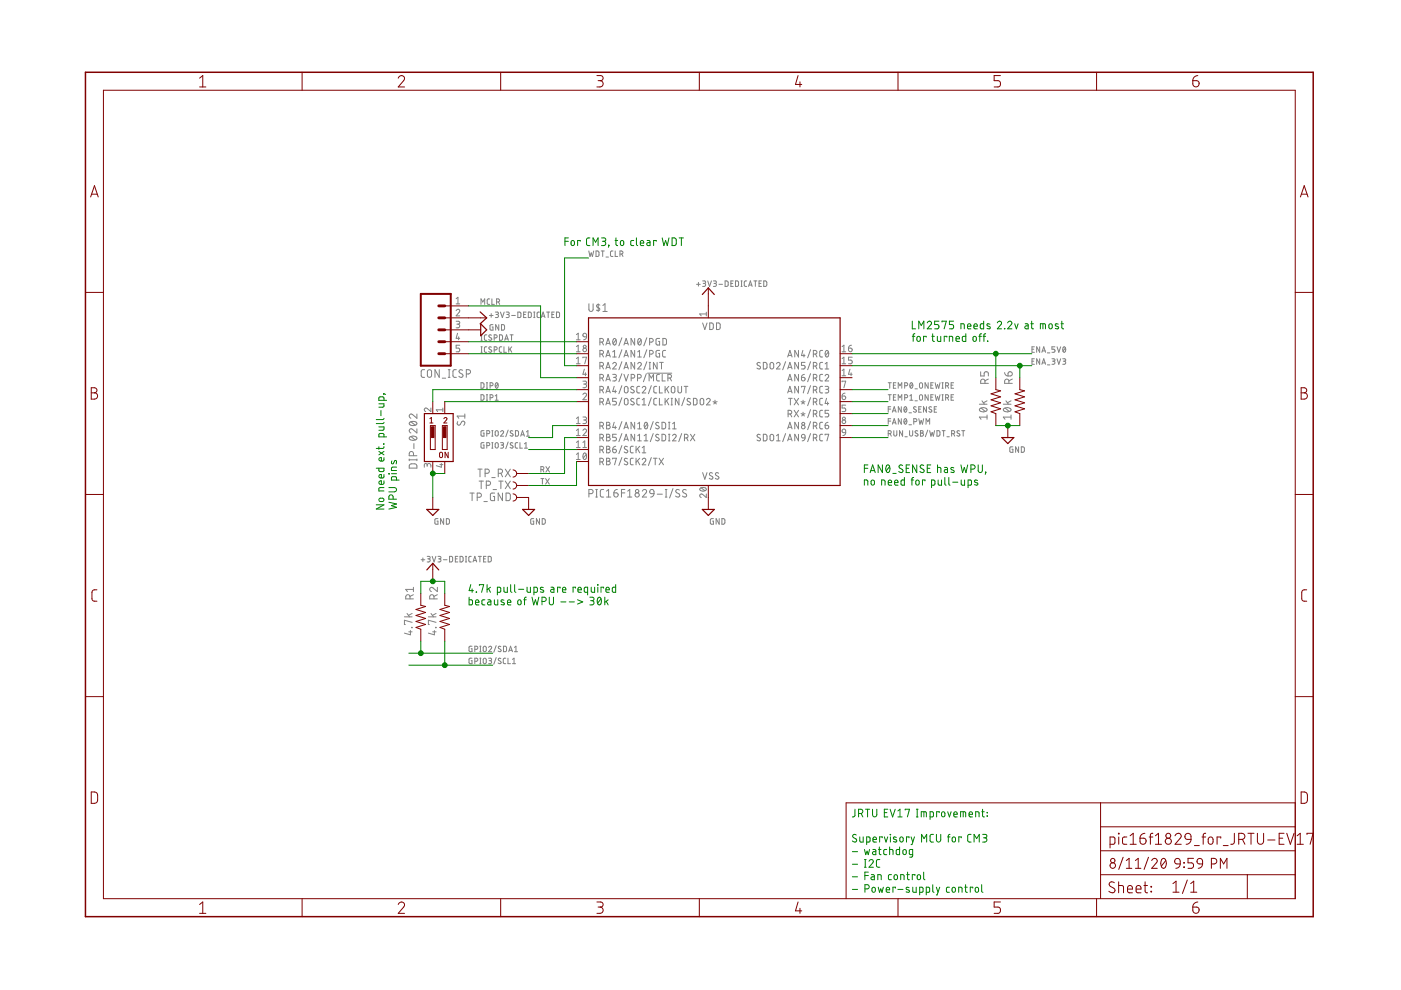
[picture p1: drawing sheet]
<?xml version="1.0" encoding="utf-8"?>
<!DOCTYPE eagle SYSTEM "eagle.dtd">
<!--
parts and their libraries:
SparkFun-IC-Microcontroller: Licensing: Creative Commons ShareAlike 4.0 International - https://creativecommons.org/licenses/by-sa/4.0
-->
<eagle version="9.6.2">
<drawing>
<settings>
<setting alwaysvectorfont="yes"/>
<setting verticaltext="up"/>
</settings>
<grid distance="0.1" unitdist="inch" unit="inch" style="lines" multiple="1" display="no" altdistance="0.01" altunitdist="inch" altunit="inch"/>
<schematic xreflabel="%F%N/%S.%C%R" xrefpart="/%S.%C%R">
<libraries>
<library name="frames">
<symbols>
<symbol name="A4L-LOC">
<wire x1="256.54" y1="3.81" x2="256.54" y2="8.89" width="0.1016" layer="94"/>
<wire x1="256.54" y1="8.89" x2="256.54" y2="13.97" width="0.1016" layer="94"/>
<wire x1="256.54" y1="13.97" x2="256.54" y2="19.05" width="0.1016" layer="94"/>
<wire x1="256.54" y1="19.05" x2="256.54" y2="24.13" width="0.1016" layer="94"/>
<wire x1="161.29" y1="3.81" x2="161.29" y2="24.13" width="0.1016" layer="94"/>
<wire x1="161.29" y1="24.13" x2="215.265" y2="24.13" width="0.1016" layer="94"/>
<wire x1="215.265" y1="24.13" x2="256.54" y2="24.13" width="0.1016" layer="94"/>
<wire x1="246.38" y1="3.81" x2="246.38" y2="8.89" width="0.1016" layer="94"/>
<wire x1="246.38" y1="8.89" x2="256.54" y2="8.89" width="0.1016" layer="94"/>
<wire x1="246.38" y1="8.89" x2="215.265" y2="8.89" width="0.1016" layer="94"/>
<wire x1="215.265" y1="8.89" x2="215.265" y2="3.81" width="0.1016" layer="94"/>
<wire x1="215.265" y1="8.89" x2="215.265" y2="13.97" width="0.1016" layer="94"/>
<wire x1="215.265" y1="13.97" x2="256.54" y2="13.97" width="0.1016" layer="94"/>
<wire x1="215.265" y1="13.97" x2="215.265" y2="19.05" width="0.1016" layer="94"/>
<wire x1="215.265" y1="19.05" x2="256.54" y2="19.05" width="0.1016" layer="94"/>
<wire x1="215.265" y1="19.05" x2="215.265" y2="24.13" width="0.1016" layer="94"/>
<text x="217.17" y="15.24" size="2.54" layer="94">&gt;DRAWING_NAME</text>
<text x="217.17" y="10.16" size="2.286" layer="94">&gt;LAST_DATE_TIME</text>
<text x="230.505" y="5.08" size="2.54" layer="94">&gt;SHEET</text>
<text x="216.916" y="4.953" size="2.54" layer="94">Sheet:</text>
<frame x1="0" y1="0" x2="260.35" y2="179.07" columns="6" rows="4" layer="94"/>
</symbol>
</symbols>
<devicesets>
<deviceset name="A4L-LOC" prefix="FRAME" uservalue="yes">
<gates>
<gate name="G$1" symbol="A4L-LOC" x="0" y="0"/>
</gates>
<devices>
<device name="">
<technologies>
<technology name=""/>
</technologies>
</device>
</devices>
</deviceset>
</devicesets>
</library>
<library name="SparkFun-IC-Microcontroller">
<symbols>
<symbol name="PIC16F1829">
<wire x1="-25.4" y1="20.32" x2="27.94" y2="20.32" width="0.254" layer="94"/>
<wire x1="27.94" y1="20.32" x2="27.94" y2="-15.24" width="0.254" layer="94"/>
<wire x1="27.94" y1="-15.24" x2="-25.4" y2="-15.24" width="0.254" layer="94"/>
<wire x1="-25.4" y1="-15.24" x2="-25.4" y2="20.32" width="0.254" layer="94"/>
<pin name="AN4/RC0" x="30.48" y="12.7" length="short" rot="R180"/>
<pin name="AN6/RC2" x="30.48" y="7.62" length="short" rot="R180"/>
<pin name="AN7/RC3" x="30.48" y="5.08" length="short" rot="R180"/>
<pin name="AN8/RC6" x="30.48" y="-2.54" length="short" rot="R180"/>
<pin name="RA0/AN0/PGD" x="-27.94" y="15.24" length="short"/>
<pin name="RA1/AN1/PGC" x="-27.94" y="12.7" length="short"/>
<pin name="RA2/AN2/INT" x="-27.94" y="10.16" length="short"/>
<pin name="RA3/VPP/!MCLR" x="-27.94" y="7.62" length="short" direction="in"/>
<pin name="RA4/OSC2/CLKOUT" x="-27.94" y="5.08" length="short"/>
<pin name="RA5/OSC1/CLKIN/SDO2*" x="-27.94" y="2.54" length="short"/>
<pin name="RB4/AN10/SDI1" x="-27.94" y="-2.54" length="short"/>
<pin name="RB5/AN11/SDI2/RX" x="-27.94" y="-5.08" length="short"/>
<pin name="RB6/SCK1" x="-27.94" y="-7.62" length="short"/>
<pin name="RB7/SCK2/TX" x="-27.94" y="-10.16" length="short"/>
<pin name="RX*/RC5" x="30.48" y="0" length="short" rot="R180"/>
<pin name="SDO1/AN9/RC7" x="30.48" y="-5.08" length="short" rot="R180"/>
<pin name="SDO2/AN5/RC1" x="30.48" y="10.16" length="short" rot="R180"/>
<pin name="TX*/RC4" x="30.48" y="2.54" length="short" rot="R180"/>
<pin name="VDD" x="0" y="22.86" visible="pad" length="short" direction="pwr" rot="R270"/>
<pin name="VSS" x="0" y="-17.78" visible="pad" length="short" direction="pwr" rot="R90"/>
<text x="-22.86" y="21.59" size="1.778" layer="95">&gt;NAME</text>
<text x="-22.86" y="-17.78" size="1.778" layer="96">&gt;VALUE</text>
<text x="-1.27" y="17.78" size="1.524" layer="95">VDD</text>
<text x="-1.27" y="-13.97" size="1.524" layer="95">VSS</text>
</symbol>
</symbols>
<devicesets>
<deviceset name="PIC16F1829">
<gates>
<gate name="1" symbol="PIC16F1829" x="0" y="0"/>
</gates>
<devices>
<device name="" package="SSOP20">
<connects>
<connect gate="1" pin="AN4/RC0" pad="16"/>
<connect gate="1" pin="AN6/RC2" pad="14"/>
<connect gate="1" pin="AN7/RC3" pad="7"/>
<connect gate="1" pin="AN8/RC6" pad="8"/>
<connect gate="1" pin="RA0/AN0/PGD" pad="19"/>
<connect gate="1" pin="RA1/AN1/PGC" pad="18"/>
<connect gate="1" pin="RA2/AN2/INT" pad="17"/>
<connect gate="1" pin="RA3/VPP/!MCLR" pad="4"/>
<connect gate="1" pin="RA4/OSC2/CLKOUT" pad="3"/>
<connect gate="1" pin="RA5/OSC1/CLKIN/SDO2*" pad="2"/>
<connect gate="1" pin="RB4/AN10/SDI1" pad="13"/>
<connect gate="1" pin="RB5/AN11/SDI2/RX" pad="12"/>
<connect gate="1" pin="RB6/SCK1" pad="11"/>
<connect gate="1" pin="RB7/SCK2/TX" pad="10"/>
<connect gate="1" pin="RX*/RC5" pad="5"/>
<connect gate="1" pin="SDO1/AN9/RC7" pad="9"/>
<connect gate="1" pin="SDO2/AN5/RC1" pad="15"/>
<connect gate="1" pin="TX*/RC4" pad="6"/>
<connect gate="1" pin="VDD" pad="1"/>
<connect gate="1" pin="VSS" pad="20"/>
</connects>
<technologies>
<technology name="">
<attribute name="PROD_ID" value="IC-12357" constant="no"/>
<attribute name="VALUE" value="PIC16F1829-I/SS" constant="no"/>
</technology>
</technologies>
</device>
</devices>
</deviceset>
</devicesets>
</library>
<library name="ipas">
<symbols>
<symbol name="GND">
<wire x1="-1.27" y1="0" x2="1.27" y2="0" width="0.254" layer="94"/>
<wire x1="1.27" y1="0" x2="0" y2="-1.27" width="0.254" layer="94"/>
<wire x1="0" y1="-1.27" x2="-1.27" y2="0" width="0.254" layer="94"/>
<text x="-1.905" y="-3.175" size="1.778" layer="96">&gt;VALUE</text>
<pin name="GND" x="0" y="2.54" visible="off" length="short" direction="sup" rot="R270"/>
</symbol>
<symbol name="M05">
<wire x1="1.27" y1="-7.62" x2="-5.08" y2="-7.62" width="0.4064" layer="94"/>
<wire x1="-1.27" y1="0" x2="0" y2="0" width="0.6096" layer="94"/>
<wire x1="-1.27" y1="-2.54" x2="0" y2="-2.54" width="0.6096" layer="94"/>
<wire x1="-1.27" y1="-5.08" x2="0" y2="-5.08" width="0.6096" layer="94"/>
<wire x1="-5.08" y1="7.62" x2="-5.08" y2="-7.62" width="0.4064" layer="94"/>
<wire x1="1.27" y1="-7.62" x2="1.27" y2="7.62" width="0.4064" layer="94"/>
<wire x1="-5.08" y1="7.62" x2="1.27" y2="7.62" width="0.4064" layer="94"/>
<wire x1="-1.27" y1="5.08" x2="0" y2="5.08" width="0.6096" layer="94"/>
<wire x1="-1.27" y1="2.54" x2="0" y2="2.54" width="0.6096" layer="94"/>
<text x="-5.08" y="-10.16" size="1.778" layer="96">&gt;VALUE</text>
<text x="-5.08" y="8.382" size="1.778" layer="95">&gt;NAME</text>
<pin name="1" x="5.08" y="-5.08" visible="pad" length="middle" direction="pas" swaplevel="1" rot="R180"/>
<pin name="2" x="5.08" y="-2.54" visible="pad" length="middle" direction="pas" swaplevel="1" rot="R180"/>
<pin name="3" x="5.08" y="0" visible="pad" length="middle" direction="pas" swaplevel="1" rot="R180"/>
<pin name="4" x="5.08" y="2.54" visible="pad" length="middle" direction="pas" swaplevel="1" rot="R180"/>
<pin name="5" x="5.08" y="5.08" visible="pad" length="middle" direction="pas" swaplevel="1" rot="R180"/>
</symbol>
<symbol name="RCL_R-US">
<wire x1="-2.54" y1="0" x2="-2.159" y2="1.016" width="0.2032" layer="94"/>
<wire x1="-2.159" y1="1.016" x2="-1.524" y2="-1.016" width="0.2032" layer="94"/>
<wire x1="-1.524" y1="-1.016" x2="-0.889" y2="1.016" width="0.2032" layer="94"/>
<wire x1="-0.889" y1="1.016" x2="-0.254" y2="-1.016" width="0.2032" layer="94"/>
<wire x1="-0.254" y1="-1.016" x2="0.381" y2="1.016" width="0.2032" layer="94"/>
<wire x1="0.381" y1="1.016" x2="1.016" y2="-1.016" width="0.2032" layer="94"/>
<wire x1="1.016" y1="-1.016" x2="1.651" y2="1.016" width="0.2032" layer="94"/>
<wire x1="1.651" y1="1.016" x2="2.286" y2="-1.016" width="0.2032" layer="94"/>
<wire x1="2.286" y1="-1.016" x2="2.54" y2="0" width="0.2032" layer="94"/>
<pin name="1" x="-5.08" y="0" visible="off" length="short" direction="pas" swaplevel="1"/>
<pin name="2" x="5.08" y="0" visible="off" length="short" direction="pas" swaplevel="1" rot="R180"/>
<text x="-3.81" y="1.4986" size="1.778" layer="95">&gt;NAME</text>
<text x="-3.81" y="-3.302" size="1.778" layer="96">&gt;VALUE</text>
</symbol>
<symbol name="+3V3-DEDICATED">
<wire x1="1.27" y1="2.413" x2="0" y2="3.81" width="0.254" layer="94"/>
<wire x1="0" y1="3.81" x2="-1.27" y2="2.413" width="0.254" layer="94"/>
<pin name="+3V3" x="0" y="0" visible="off" length="short" direction="sup" rot="R90"/>
<text x="-2.54" y="4.064" size="1.778" layer="96">&gt;VALUE</text>
<wire x1="0" y1="2.54" x2="0" y2="3.81" width="0.1524" layer="94"/>
</symbol>
</symbols>
<devicesets>
<deviceset name="GND" prefix="SUPPLY">
<gates>
<gate name="GND" symbol="GND" x="0" y="0"/>
</gates>
<devices>
<device name="">
<technologies>
<technology name=""/>
</technologies>
</device>
</devices>
</deviceset>
<deviceset name="M05" prefix="JP" uservalue="yes">
<gates>
<gate name="G$1" symbol="M05" x="0" y="0"/>
</gates>
<devices>
<device name="" package="1X05">
<connects>
<connect gate="G$1" pin="1" pad="1"/>
<connect gate="G$1" pin="2" pad="2"/>
<connect gate="G$1" pin="3" pad="3"/>
<connect gate="G$1" pin="4" pad="4"/>
<connect gate="G$1" pin="5" pad="5"/>
</connects>
<technologies>
<technology name=""/>
</technologies>
</device>
<device name="1X05/90" package="1X05/90">
<connects>
<connect gate="G$1" pin="1" pad="1"/>
<connect gate="G$1" pin="2" pad="2"/>
<connect gate="G$1" pin="3" pad="3"/>
<connect gate="G$1" pin="4" pad="4"/>
<connect gate="G$1" pin="5" pad="5"/>
</connects>
<technologies>
<technology name=""/>
</technologies>
</device>
</devices>
</deviceset>
<deviceset name="RCL_R-US" prefix="R" uservalue="yes">
<gates>
<gate name="G$1" symbol="RCL_R-US" x="0" y="0"/>
</gates>
<devices>
<device name="0204/2V" package="RCL_0204V">
<connects>
<connect gate="G$1" pin="1" pad="1"/>
<connect gate="G$1" pin="2" pad="2"/>
</connects>
<technologies>
<technology name=""/>
</technologies>
</device>
<device name="0204/5" package="RCL_0204/5">
<connects>
<connect gate="G$1" pin="1" pad="1"/>
<connect gate="G$1" pin="2" pad="2"/>
</connects>
<technologies>
<technology name=""/>
</technologies>
</device>
<device name="0204/7" package="RCL_0204/7">
<connects>
<connect gate="G$1" pin="1" pad="1"/>
<connect gate="G$1" pin="2" pad="2"/>
</connects>
<technologies>
<technology name=""/>
</technologies>
</device>
<device name="0207/2V" package="RCL_0207/2V">
<connects>
<connect gate="G$1" pin="1" pad="1"/>
<connect gate="G$1" pin="2" pad="2"/>
</connects>
<technologies>
<technology name=""/>
</technologies>
</device>
<device name="0207/5V" package="RCL_0207/5V">
<connects>
<connect gate="G$1" pin="1" pad="1"/>
<connect gate="G$1" pin="2" pad="2"/>
</connects>
<technologies>
<technology name=""/>
</technologies>
</device>
<device name="0207/7" package="RCL_0207/7">
<connects>
<connect gate="G$1" pin="1" pad="1"/>
<connect gate="G$1" pin="2" pad="2"/>
</connects>
<technologies>
<technology name=""/>
</technologies>
</device>
<device name="0207/10" package="RCL_0207/10">
<connects>
<connect gate="G$1" pin="1" pad="1"/>
<connect gate="G$1" pin="2" pad="2"/>
</connects>
<technologies>
<technology name=""/>
</technologies>
</device>
<device name="0207/12" package="RCL_0207/12">
<connects>
<connect gate="G$1" pin="1" pad="1"/>
<connect gate="G$1" pin="2" pad="2"/>
</connects>
<technologies>
<technology name=""/>
</technologies>
</device>
<device name="0207/15" package="RCL_0207/15">
<connects>
<connect gate="G$1" pin="1" pad="1"/>
<connect gate="G$1" pin="2" pad="2"/>
</connects>
<technologies>
<technology name=""/>
</technologies>
</device>
<device name="0309/10" package="RCL_0309/10">
<connects>
<connect gate="G$1" pin="1" pad="1"/>
<connect gate="G$1" pin="2" pad="2"/>
</connects>
<technologies>
<technology name=""/>
</technologies>
</device>
<device name="0309/12" package="RCL_0309/12">
<connects>
<connect gate="G$1" pin="1" pad="1"/>
<connect gate="G$1" pin="2" pad="2"/>
</connects>
<technologies>
<technology name=""/>
</technologies>
</device>
<device name="0309/V" package="RCL_0309V">
<connects>
<connect gate="G$1" pin="1" pad="1"/>
<connect gate="G$1" pin="2" pad="2"/>
</connects>
<technologies>
<technology name=""/>
</technologies>
</device>
<device name="0411/3V" package="RCL_0411V">
<connects>
<connect gate="G$1" pin="1" pad="1"/>
<connect gate="G$1" pin="2" pad="2"/>
</connects>
<technologies>
<technology name=""/>
</technologies>
</device>
<device name="0411/12" package="RCL_0411/12">
<connects>
<connect gate="G$1" pin="1" pad="1"/>
<connect gate="G$1" pin="2" pad="2"/>
</connects>
<technologies>
<technology name=""/>
</technologies>
</device>
<device name="0411/15" package="RCL_0411/15">
<connects>
<connect gate="G$1" pin="1" pad="1"/>
<connect gate="G$1" pin="2" pad="2"/>
</connects>
<technologies>
<technology name=""/>
</technologies>
</device>
<device name="0414/5V" package="RCL_0414V">
<connects>
<connect gate="G$1" pin="1" pad="1"/>
<connect gate="G$1" pin="2" pad="2"/>
</connects>
<technologies>
<technology name=""/>
</technologies>
</device>
<device name="0414/15" package="RCL_0414/15">
<connects>
<connect gate="G$1" pin="1" pad="1"/>
<connect gate="G$1" pin="2" pad="2"/>
</connects>
<technologies>
<technology name=""/>
</technologies>
</device>
<device name="0613/5V" package="RCL_P0613V">
<connects>
<connect gate="G$1" pin="1" pad="1"/>
<connect gate="G$1" pin="2" pad="2"/>
</connects>
<technologies>
<technology name=""/>
</technologies>
</device>
<device name="0613/15" package="RCL_P0613/15">
<connects>
<connect gate="G$1" pin="1" pad="1"/>
<connect gate="G$1" pin="2" pad="2"/>
</connects>
<technologies>
<technology name=""/>
</technologies>
</device>
<device name="0617/5V" package="RCL_0617V">
<connects>
<connect gate="G$1" pin="1" pad="1"/>
<connect gate="G$1" pin="2" pad="2"/>
</connects>
<technologies>
<technology name=""/>
</technologies>
</device>
<device name="0617/17" package="RCL_0617/17">
<connects>
<connect gate="G$1" pin="1" pad="1"/>
<connect gate="G$1" pin="2" pad="2"/>
</connects>
<technologies>
<technology name=""/>
</technologies>
</device>
<device name="0617/22" package="RCL_0617/22">
<connects>
<connect gate="G$1" pin="1" pad="1"/>
<connect gate="G$1" pin="2" pad="2"/>
</connects>
<technologies>
<technology name=""/>
</technologies>
</device>
<device name="0817/7V" package="RCL_P0817V">
<connects>
<connect gate="G$1" pin="1" pad="1"/>
<connect gate="G$1" pin="2" pad="2"/>
</connects>
<technologies>
<technology name=""/>
</technologies>
</device>
<device name="0817/22" package="RCL_P0817/22">
<connects>
<connect gate="G$1" pin="1" pad="1"/>
<connect gate="G$1" pin="2" pad="2"/>
</connects>
<technologies>
<technology name=""/>
</technologies>
</device>
<device name="0922/22" package="RCL_0922/22">
<connects>
<connect gate="G$1" pin="1" pad="1"/>
<connect gate="G$1" pin="2" pad="2"/>
</connects>
<technologies>
<technology name=""/>
</technologies>
</device>
<device name="0922V" package="RCL_0922V">
<connects>
<connect gate="G$1" pin="1" pad="1"/>
<connect gate="G$1" pin="2" pad="2"/>
</connects>
<technologies>
<technology name=""/>
</technologies>
</device>
<device name="1812X7R" package="RCL_1812X7R">
<connects>
<connect gate="G$1" pin="1" pad="1"/>
<connect gate="G$1" pin="2" pad="2"/>
</connects>
<technologies>
<technology name=""/>
</technologies>
</device>
<device name="M0805" package="RCL_M0805">
<connects>
<connect gate="G$1" pin="1" pad="1"/>
<connect gate="G$1" pin="2" pad="2"/>
</connects>
<technologies>
<technology name=""/>
</technologies>
</device>
<device name="M1206" package="RCL_M1206">
<connects>
<connect gate="G$1" pin="1" pad="1"/>
<connect gate="G$1" pin="2" pad="2"/>
</connects>
<technologies>
<technology name=""/>
</technologies>
</device>
<device name="M1406" package="RCL_M1406">
<connects>
<connect gate="G$1" pin="1" pad="1"/>
<connect gate="G$1" pin="2" pad="2"/>
</connects>
<technologies>
<technology name=""/>
</technologies>
</device>
<device name="M2012" package="RCL_M2012">
<connects>
<connect gate="G$1" pin="1" pad="1"/>
<connect gate="G$1" pin="2" pad="2"/>
</connects>
<technologies>
<technology name=""/>
</technologies>
</device>
<device name="M2309" package="RCL_M2309">
<connects>
<connect gate="G$1" pin="1" pad="1"/>
<connect gate="G$1" pin="2" pad="2"/>
</connects>
<technologies>
<technology name=""/>
</technologies>
</device>
<device name="M3216" package="RCL_M3216">
<connects>
<connect gate="G$1" pin="1" pad="1"/>
<connect gate="G$1" pin="2" pad="2"/>
</connects>
<technologies>
<technology name=""/>
</technologies>
</device>
<device name="M3516" package="RCL_M3516">
<connects>
<connect gate="G$1" pin="1" pad="1"/>
<connect gate="G$1" pin="2" pad="2"/>
</connects>
<technologies>
<technology name=""/>
</technologies>
</device>
<device name="M5923" package="RCL_M5923">
<connects>
<connect gate="G$1" pin="1" pad="1"/>
<connect gate="G$1" pin="2" pad="2"/>
</connects>
<technologies>
<technology name=""/>
</technologies>
</device>
<device name="MELF0102AX" package="RCL_MINI_MELF-0102AX">
<connects>
<connect gate="G$1" pin="1" pad="1"/>
<connect gate="G$1" pin="2" pad="2"/>
</connects>
<technologies>
<technology name=""/>
</technologies>
</device>
<device name="MELF0102R" package="RCL_MINI_MELF-0102R">
<connects>
<connect gate="G$1" pin="1" pad="1"/>
<connect gate="G$1" pin="2" pad="2"/>
</connects>
<technologies>
<technology name=""/>
</technologies>
</device>
<device name="MELF0102W" package="RCL_MINI_MELF-0102W">
<connects>
<connect gate="G$1" pin="1" pad="1"/>
<connect gate="G$1" pin="2" pad="2"/>
</connects>
<technologies>
<technology name=""/>
</technologies>
</device>
<device name="MELF0204R" package="RCL_MINI_MELF-0204R">
<connects>
<connect gate="G$1" pin="1" pad="1"/>
<connect gate="G$1" pin="2" pad="2"/>
</connects>
<technologies>
<technology name=""/>
</technologies>
</device>
<device name="MELF0204W" package="RCL_MINI_MELF-0204W">
<connects>
<connect gate="G$1" pin="1" pad="1"/>
<connect gate="G$1" pin="2" pad="2"/>
</connects>
<technologies>
<technology name=""/>
</technologies>
</device>
<device name="MELF0207R" package="RCL_MINI_MELF-0207R">
<connects>
<connect gate="G$1" pin="1" pad="1"/>
<connect gate="G$1" pin="2" pad="2"/>
</connects>
<technologies>
<technology name=""/>
</technologies>
</device>
<device name="MELF0207W" package="RCL_MINI_MELF-0207W">
<connects>
<connect gate="G$1" pin="1" pad="1"/>
<connect gate="G$1" pin="2" pad="2"/>
</connects>
<technologies>
<technology name=""/>
</technologies>
</device>
<device name="R0201" package="RCL_R0201">
<connects>
<connect gate="G$1" pin="1" pad="1"/>
<connect gate="G$1" pin="2" pad="2"/>
</connects>
<technologies>
<technology name=""/>
</technologies>
</device>
<device name="R0402" package="RCL_R0402">
<connects>
<connect gate="G$1" pin="1" pad="1"/>
<connect gate="G$1" pin="2" pad="2"/>
</connects>
<technologies>
<technology name=""/>
</technologies>
</device>
<device name="R0603" package="RCL_R0603">
<connects>
<connect gate="G$1" pin="1" pad="1"/>
<connect gate="G$1" pin="2" pad="2"/>
</connects>
<technologies>
<technology name=""/>
</technologies>
</device>
<device name="R0805" package="RCL_R0805">
<connects>
<connect gate="G$1" pin="1" pad="1"/>
<connect gate="G$1" pin="2" pad="2"/>
</connects>
<technologies>
<technology name=""/>
</technologies>
</device>
<device name="R0805W" package="RCL_R0805W">
<connects>
<connect gate="G$1" pin="1" pad="1"/>
<connect gate="G$1" pin="2" pad="2"/>
</connects>
<technologies>
<technology name=""/>
</technologies>
</device>
<device name="R1005" package="RCL_R1005">
<connects>
<connect gate="G$1" pin="1" pad="1"/>
<connect gate="G$1" pin="2" pad="2"/>
</connects>
<technologies>
<technology name=""/>
</technologies>
</device>
<device name="R1206" package="RCL_R1206">
<connects>
<connect gate="G$1" pin="1" pad="1"/>
<connect gate="G$1" pin="2" pad="2"/>
</connects>
<technologies>
<technology name=""/>
</technologies>
</device>
<device name="R1206W" package="RCL_R1206W">
<connects>
<connect gate="G$1" pin="1" pad="1"/>
<connect gate="G$1" pin="2" pad="2"/>
</connects>
<technologies>
<technology name=""/>
</technologies>
</device>
<device name="R1210" package="RCL_R1210">
<connects>
<connect gate="G$1" pin="1" pad="1"/>
<connect gate="G$1" pin="2" pad="2"/>
</connects>
<technologies>
<technology name=""/>
</technologies>
</device>
<device name="R1210W" package="RCL_R1210W">
<connects>
<connect gate="G$1" pin="1" pad="1"/>
<connect gate="G$1" pin="2" pad="2"/>
</connects>
<technologies>
<technology name=""/>
</technologies>
</device>
<device name="R1218" package="RCL_R1218">
<connects>
<connect gate="G$1" pin="1" pad="1"/>
<connect gate="G$1" pin="2" pad="2"/>
</connects>
<technologies>
<technology name=""/>
</technologies>
</device>
<device name="R2010" package="RCL_R2010">
<connects>
<connect gate="G$1" pin="1" pad="1"/>
<connect gate="G$1" pin="2" pad="2"/>
</connects>
<technologies>
<technology name=""/>
</technologies>
</device>
<device name="R2010W" package="RCL_R2010W">
<connects>
<connect gate="G$1" pin="1" pad="1"/>
<connect gate="G$1" pin="2" pad="2"/>
</connects>
<technologies>
<technology name=""/>
</technologies>
</device>
<device name="R2012" package="RCL_R2012">
<connects>
<connect gate="G$1" pin="1" pad="1"/>
<connect gate="G$1" pin="2" pad="2"/>
</connects>
<technologies>
<technology name=""/>
</technologies>
</device>
<device name="R2012W" package="RCL_R2012W">
<connects>
<connect gate="G$1" pin="1" pad="1"/>
<connect gate="G$1" pin="2" pad="2"/>
</connects>
<technologies>
<technology name=""/>
</technologies>
</device>
<device name="R2512" package="RCL_R2512">
<connects>
<connect gate="G$1" pin="1" pad="1"/>
<connect gate="G$1" pin="2" pad="2"/>
</connects>
<technologies>
<technology name=""/>
</technologies>
</device>
<device name="R2512W" package="RCL_R2512W">
<connects>
<connect gate="G$1" pin="1" pad="1"/>
<connect gate="G$1" pin="2" pad="2"/>
</connects>
<technologies>
<technology name=""/>
</technologies>
</device>
<device name="R3216" package="RCL_R3216">
<connects>
<connect gate="G$1" pin="1" pad="1"/>
<connect gate="G$1" pin="2" pad="2"/>
</connects>
<technologies>
<technology name=""/>
</technologies>
</device>
<device name="R3216W" package="RCL_R3216W">
<connects>
<connect gate="G$1" pin="1" pad="1"/>
<connect gate="G$1" pin="2" pad="2"/>
</connects>
<technologies>
<technology name=""/>
</technologies>
</device>
<device name="R3225" package="RCL_R3225">
<connects>
<connect gate="G$1" pin="1" pad="1"/>
<connect gate="G$1" pin="2" pad="2"/>
</connects>
<technologies>
<technology name=""/>
</technologies>
</device>
<device name="R3225W" package="RCL_R3225W">
<connects>
<connect gate="G$1" pin="1" pad="1"/>
<connect gate="G$1" pin="2" pad="2"/>
</connects>
<technologies>
<technology name=""/>
</technologies>
</device>
<device name="R4527" package="RCL_R4527">
<connects>
<connect gate="G$1" pin="1" pad="1"/>
<connect gate="G$1" pin="2" pad="2"/>
</connects>
<technologies>
<technology name=""/>
</technologies>
</device>
<device name="R5025" package="RCL_R5025">
<connects>
<connect gate="G$1" pin="1" pad="1"/>
<connect gate="G$1" pin="2" pad="2"/>
</connects>
<technologies>
<technology name=""/>
</technologies>
</device>
<device name="R5025W" package="RCL_R5025W">
<connects>
<connect gate="G$1" pin="1" pad="1"/>
<connect gate="G$1" pin="2" pad="2"/>
</connects>
<technologies>
<technology name=""/>
</technologies>
</device>
<device name="R6332" package="RCL_R6332">
<connects>
<connect gate="G$1" pin="1" pad="1"/>
<connect gate="G$1" pin="2" pad="2"/>
</connects>
<technologies>
<technology name=""/>
</technologies>
</device>
<device name="R6332W" package="RCL_R6332W">
<connects>
<connect gate="G$1" pin="1" pad="1"/>
<connect gate="G$1" pin="2" pad="2"/>
</connects>
<technologies>
<technology name=""/>
</technologies>
</device>
<device name="RDH/15" package="RCL_RDH/15">
<connects>
<connect gate="G$1" pin="1" pad="1"/>
<connect gate="G$1" pin="2" pad="2"/>
</connects>
<technologies>
<technology name=""/>
</technologies>
</device>
<device name="V234/12" package="RCL_V234/12">
<connects>
<connect gate="G$1" pin="1" pad="1"/>
<connect gate="G$1" pin="2" pad="2"/>
</connects>
<technologies>
<technology name=""/>
</technologies>
</device>
<device name="V235/17" package="RCL_V235/17">
<connects>
<connect gate="G$1" pin="1" pad="1"/>
<connect gate="G$1" pin="2" pad="2"/>
</connects>
<technologies>
<technology name=""/>
</technologies>
</device>
<device name="V526-0" package="RCL_V526-0">
<connects>
<connect gate="G$1" pin="1" pad="1"/>
<connect gate="G$1" pin="2" pad="2"/>
</connects>
<technologies>
<technology name=""/>
</technologies>
</device>
<device name="VMTA55" package="RCL_VMTA55">
<connects>
<connect gate="G$1" pin="1" pad="1"/>
<connect gate="G$1" pin="2" pad="2"/>
</connects>
<technologies>
<technology name=""/>
</technologies>
</device>
<device name="VMTB60" package="RCL_VMTB60">
<connects>
<connect gate="G$1" pin="1" pad="1"/>
<connect gate="G$1" pin="2" pad="2"/>
</connects>
<technologies>
<technology name=""/>
</technologies>
</device>
<device name="VTA52" package="RCL_VTA52">
<connects>
<connect gate="G$1" pin="1" pad="1"/>
<connect gate="G$1" pin="2" pad="2"/>
</connects>
<technologies>
<technology name=""/>
</technologies>
</device>
<device name="VTA53" package="RCL_VTA53">
<connects>
<connect gate="G$1" pin="1" pad="1"/>
<connect gate="G$1" pin="2" pad="2"/>
</connects>
<technologies>
<technology name=""/>
</technologies>
</device>
<device name="VTA54" package="RCL_VTA54">
<connects>
<connect gate="G$1" pin="1" pad="1"/>
<connect gate="G$1" pin="2" pad="2"/>
</connects>
<technologies>
<technology name=""/>
</technologies>
</device>
<device name="VTA55" package="RCL_VTA55">
<connects>
<connect gate="G$1" pin="1" pad="1"/>
<connect gate="G$1" pin="2" pad="2"/>
</connects>
<technologies>
<technology name=""/>
</technologies>
</device>
<device name="VTA56" package="RCL_VTA56">
<connects>
<connect gate="G$1" pin="1" pad="1"/>
<connect gate="G$1" pin="2" pad="2"/>
</connects>
<technologies>
<technology name=""/>
</technologies>
</device>
<device name="WSC0001" package="RCL_WSC0001">
<connects>
<connect gate="G$1" pin="1" pad="1"/>
<connect gate="G$1" pin="2" pad="2"/>
</connects>
<technologies>
<technology name=""/>
</technologies>
</device>
<device name="WSC01/2" package="RCL_WSC01/2">
<connects>
<connect gate="G$1" pin="1" pad="1"/>
<connect gate="G$1" pin="2" pad="2"/>
</connects>
<technologies>
<technology name=""/>
</technologies>
</device>
<device name="WSC0002" package="RCL_WSC0002">
<connects>
<connect gate="G$1" pin="1" pad="1"/>
<connect gate="G$1" pin="2" pad="2"/>
</connects>
<technologies>
<technology name=""/>
</technologies>
</device>
<device name="WSC2515" package="RCL_WSC2515">
<connects>
<connect gate="G$1" pin="1" pad="1"/>
<connect gate="G$1" pin="2" pad="2"/>
</connects>
<technologies>
<technology name=""/>
</technologies>
</device>
<device name="WSC4527" package="RCL_WSC4527">
<connects>
<connect gate="G$1" pin="1" pad="1"/>
<connect gate="G$1" pin="2" pad="2"/>
</connects>
<technologies>
<technology name=""/>
</technologies>
</device>
<device name="WSC6927" package="RCL_WSC6927">
<connects>
<connect gate="G$1" pin="1" pad="1"/>
<connect gate="G$1" pin="2" pad="2"/>
</connects>
<technologies>
<technology name=""/>
</technologies>
</device>
</devices>
</deviceset>
<deviceset name="+3V3-DEDICATED" prefix="VCC">
<gates>
<gate name="G$2" symbol="+3V3-DEDICATED" x="0" y="0"/>
</gates>
<devices>
<device name="">
<technologies>
<technology name=""/>
</technologies>
</device>
</devices>
</deviceset>
</devicesets>
</library>
<library name="SparkFun-Connectors">
<symbols>
<symbol name="TEST-POINT">
<wire x1="2.54" y1="0" x2="0" y2="0" width="0.1524" layer="94"/>
<wire x1="3.302" y1="0.762" x2="3.302" y2="-0.762" width="0.1524" layer="94" curve="180"/>
<text x="-2.54" y="2.54" size="1.778" layer="95" font="vector">&gt;Name</text>
<text x="-2.54" y="-2.54" size="1.778" layer="96" font="vector">&gt;Value</text>
<pin name="1" x="0" y="0" visible="off" length="point" rot="R180"/>
</symbol>
</symbols>
<devicesets>
<deviceset name="TEST-POINT" prefix="TP">
<gates>
<gate name="G$1" symbol="TEST-POINT" x="0" y="0"/>
</gates>
<devices>
<device name="2" package="PAD.02X.02">
<connects>
<connect gate="G$1" pin="1" pad="P$1"/>
</connects>
<technologies>
<technology name=""/>
</technologies>
</device>
<device name="3" package="PAD.03X.03">
<connects>
<connect gate="G$1" pin="1" pad="P$1"/>
</connects>
<technologies>
<technology name=""/>
</technologies>
</device>
<device name="3X5" package="PAD.03X.05">
<connects>
<connect gate="G$1" pin="1" pad="P$1"/>
</connects>
<technologies>
<technology name=""/>
</technologies>
</device>
<device name="3X4" package="PAD.03X.04">
<connects>
<connect gate="G$1" pin="1" pad="P$1"/>
</connects>
<technologies>
<technology name=""/>
</technologies>
</device>
<device name="TP_15TH_THRU" package="TP_15TH">
<connects>
<connect gate="G$1" pin="1" pad="P$1"/>
</connects>
<technologies>
<technology name=""/>
</technologies>
</device>
<device name="POGO_PTH" package="1X01_NO_SILK">
<connects>
<connect gate="G$1" pin="1" pad="1"/>
</connects>
<technologies>
<technology name=""/>
</technologies>
</device>
</devices>
</deviceset>
</devicesets>
</library>
<library name="SparkFun-Retired">
<symbols>
<symbol name="2-POS-DIP">
<rectangle x1="-0.254" y1="-2.286" x2="0.254" y2="0" layer="94"/>
<wire x1="-0.508" y1="-2.54" x2="0.508" y2="-2.54" width="0.1524" layer="94"/>
<wire x1="0.508" y1="-2.54" x2="0.508" y2="2.54" width="0.1524" layer="94"/>
<wire x1="0.508" y1="2.54" x2="-0.508" y2="2.54" width="0.1524" layer="94"/>
<wire x1="-0.508" y1="2.54" x2="-0.508" y2="-2.54" width="0.1524" layer="94"/>
<wire x1="-1.778" y1="5.08" x2="4.318" y2="5.08" width="0.254" layer="94"/>
<wire x1="4.318" y1="5.08" x2="4.318" y2="-5.08" width="0.254" layer="94"/>
<wire x1="4.318" y1="-5.08" x2="-1.778" y2="-5.08" width="0.254" layer="94"/>
<wire x1="-1.778" y1="-5.08" x2="-1.778" y2="5.08" width="0.254" layer="94"/>
<rectangle x1="2.286" y1="-2.286" x2="2.794" y2="0" layer="94"/>
<wire x1="2.032" y1="-2.54" x2="3.048" y2="-2.54" width="0.1524" layer="94"/>
<wire x1="3.048" y1="-2.54" x2="3.048" y2="2.54" width="0.1524" layer="94"/>
<wire x1="3.048" y1="2.54" x2="2.032" y2="2.54" width="0.1524" layer="94"/>
<wire x1="2.032" y1="2.54" x2="2.032" y2="-2.54" width="0.1524" layer="94"/>
<text x="-0.508" y="-4.318" size="1.27" layer="94">1   2</text>
<pin name="P$1" x="0" y="-7.62" visible="pad" length="short" rot="R90"/>
<pin name="P$2" x="2.54" y="-7.62" visible="pad" length="short" rot="R90"/>
<pin name="P$3" x="2.54" y="7.62" visible="pad" length="short" rot="R270"/>
<pin name="P$4" x="0" y="7.62" visible="pad" length="short" rot="R270"/>
<text x="-0.762" y="3.048" size="1.27" layer="94">ON</text>
<text x="-2.54" y="-5.08" size="1.778" layer="95" rot="R90">&gt;NAME</text>
<text x="7.62" y="-5.08" size="1.778" layer="96" rot="R90">&gt;VALUE</text>
</symbol>
</symbols>
<devicesets>
<deviceset name="DIP-02" prefix="S">
<gates>
<gate name="G$1" symbol="2-POS-DIP" x="0" y="0"/>
</gates>
<devices>
<device name="02" package="DIPSWITCH-02">
<connects>
<connect gate="G$1" pin="P$1" pad="1"/>
<connect gate="G$1" pin="P$2" pad="2"/>
<connect gate="G$1" pin="P$3" pad="3"/>
<connect gate="G$1" pin="P$4" pad="4"/>
</connects>
<technologies>
<technology name=""/>
</technologies>
</device>
</devices>
</deviceset>
</devicesets>
</library>
</libraries>
<attributes>
</attributes>
<variantdefs>
</variantdefs>
<classes>
<class number="0" name="default" width="0" drill="0">
</class>
</classes>
<parts>
<part name="U$1" library="SparkFun-IC-Microcontroller" deviceset="PIC16F1829" device="" value="PIC16F1829-I/SS"/>
<part name="SUPPLY3" library="ipas" deviceset="GND" device=""/>
<part name="CON_ICSP" library="ipas" deviceset="M05" device=""/>
<part name="SUPPLY4" library="ipas" deviceset="GND" device=""/>
<part name="FRAME2" library="frames" deviceset="A4L-LOC" device=""/>
<part name="VCC1" library="ipas" deviceset="+3V3-DEDICATED" device=""/>
<part name="VCC2" library="ipas" deviceset="+3V3-DEDICATED" device=""/>
<part name="TP_RX" library="SparkFun-Connectors" deviceset="TEST-POINT" device="3"/>
<part name="TP_TX" library="SparkFun-Connectors" deviceset="TEST-POINT" device="3"/>
<part name="S1" library="SparkFun-Retired" deviceset="DIP-02" device="02"/>
<part name="SUPPLY1" library="ipas" deviceset="GND" device=""/>
<part name="TP_GND" library="SparkFun-Connectors" deviceset="TEST-POINT" device="3"/>
<part name="SUPPLY2" library="ipas" deviceset="GND" device=""/>
<part name="R5" library="ipas" deviceset="RCL_R-US" device="M0805" value="10k"/>
<part name="R6" library="ipas" deviceset="RCL_R-US" device="M0805" value="10k"/>
<part name="SUPPLY5" library="ipas" deviceset="GND" device=""/>
<part name="R1" library="ipas" deviceset="RCL_R-US" device="M0805" value="4.7k"/>
<part name="R2" library="ipas" deviceset="RCL_R-US" device="M0805" value="4.7k"/>
<part name="VCC3" library="ipas" deviceset="+3V3-DEDICATED" device=""/>
</parts>
<sheets>
<sheet>
<plain>
<text x="175.26" y="121.92" size="1.778" layer="91">LM2575 needs 2.2v at most 
for turned off.</text>
<text x="66.04" y="86.36" size="1.778" layer="91" rot="R90">No need ext. pull-up,
WPU pins</text>
<text x="165.1" y="91.44" size="1.778" layer="91">FAN0_SENSE has WPU,
no need for pull-ups</text>
<text x="81.28" y="66.04" size="1.778" layer="91">4.7k pull-ups are required
because of WPU --&gt; 30k</text>
<text x="101.6" y="142.24" size="1.778" layer="91">For CM3, to clear WDT</text>
<text x="162.56" y="5.08" size="1.778" layer="91">JRTU EV17 Improvement:

Supervisory MCU for CM3
- watchdog
- I2C
- Fan control
- Power-supply control</text>
</plain>
<instances>
<instance part="U$1" gate="1" x="132.08" y="106.68" smashed="yes">
<attribute name="NAME" x="106.68" y="128.27" size="1.778" layer="95"/>
<attribute name="VALUE" x="106.68" y="88.9" size="1.778" layer="96"/>
</instance>
<instance part="SUPPLY3" gate="GND" x="132.08" y="86.36" smashed="yes">
<attribute name="VALUE" x="132.461" y="83.185" size="1.27" layer="96"/>
</instance>
<instance part="CON_ICSP" gate="G$1" x="76.2" y="124.46" smashed="yes" rot="MR180">
<attribute name="VALUE" x="71.12" y="134.62" size="1.778" layer="96" rot="MR180"/>
<attribute name="NAME" x="71.12" y="116.078" size="1.778" layer="95" rot="MR180"/>
</instance>
<instance part="SUPPLY4" gate="GND" x="83.82" y="124.46" smashed="yes" rot="R90">
<attribute name="VALUE" x="85.725" y="124.333" size="1.27" layer="96"/>
</instance>
<instance part="FRAME2" gate="G$1" x="0" y="0" smashed="yes">
<attribute name="DRAWING_NAME" x="217.17" y="15.24" size="2.54" layer="94"/>
<attribute name="LAST_DATE_TIME" x="217.17" y="10.16" size="2.286" layer="94"/>
<attribute name="SHEET" x="230.505" y="5.08" size="2.54" layer="94"/>
</instance>
<instance part="VCC1" gate="G$2" x="132.08" y="129.54" smashed="yes">
<attribute name="VALUE" x="129.54" y="133.604" size="1.27" layer="96"/>
</instance>
<instance part="VCC2" gate="G$2" x="81.28" y="127" smashed="yes" rot="R270">
<attribute name="VALUE" x="85.598" y="127" size="1.27" layer="96"/>
</instance>
<instance part="TP_RX" gate="G$1" x="93.98" y="93.98" smashed="yes" rot="R180">
<attribute name="NAME" x="90.17" y="94.996" size="1.778" layer="95" font="vector" rot="R180"/>
</instance>
<instance part="TP_TX" gate="G$1" x="93.98" y="91.44" smashed="yes" rot="R180">
<attribute name="NAME" x="90.17" y="92.456" size="1.778" layer="95" font="vector" rot="R180"/>
</instance>
<instance part="S1" gate="G$1" x="76.2" y="101.6" smashed="yes" rot="R180">
<attribute name="NAME" x="78.74" y="106.68" size="1.778" layer="95" rot="R270"/>
<attribute name="VALUE" x="68.58" y="106.68" size="1.778" layer="96" rot="R270"/>
</instance>
<instance part="SUPPLY1" gate="GND" x="73.66" y="86.36" smashed="yes">
<attribute name="VALUE" x="74.041" y="83.185" size="1.27" layer="96"/>
</instance>
<instance part="TP_GND" gate="G$1" x="93.98" y="88.9" smashed="yes" rot="R180">
<attribute name="NAME" x="90.17" y="89.916" size="1.778" layer="95" font="vector" rot="R180"/>
</instance>
<instance part="SUPPLY2" gate="GND" x="93.98" y="86.36" smashed="yes">
<attribute name="VALUE" x="94.361" y="83.185" size="1.27" layer="96"/>
</instance>
<instance part="R5" gate="G$1" x="193.04" y="109.22" smashed="yes" rot="R90">
<attribute name="NAME" x="191.5414" y="113.03" size="1.778" layer="95" rot="R90"/>
<attribute name="VALUE" x="191.262" y="105.41" size="1.778" layer="96" rot="R90"/>
</instance>
<instance part="R6" gate="G$1" x="198.12" y="109.22" smashed="yes" rot="R90">
<attribute name="NAME" x="196.6214" y="113.03" size="1.778" layer="95" rot="R90"/>
<attribute name="VALUE" x="196.342" y="105.41" size="1.778" layer="96" rot="R90"/>
</instance>
<instance part="SUPPLY5" gate="GND" x="195.58" y="101.6" smashed="yes">
<attribute name="VALUE" x="195.961" y="98.425" size="1.27" layer="96"/>
</instance>
<instance part="R1" gate="G$1" x="71.12" y="63.5" smashed="yes" rot="R90">
<attribute name="NAME" x="69.6214" y="67.31" size="1.778" layer="95" rot="R90"/>
<attribute name="VALUE" x="69.342" y="59.69" size="1.778" layer="96" rot="R90"/>
</instance>
<instance part="R2" gate="G$1" x="76.2" y="63.5" smashed="yes" rot="R90">
<attribute name="NAME" x="74.7014" y="67.31" size="1.778" layer="95" rot="R90"/>
<attribute name="VALUE" x="74.422" y="59.69" size="1.778" layer="96" rot="R90"/>
</instance>
<instance part="VCC3" gate="G$2" x="73.66" y="71.12" smashed="yes">
<attribute name="VALUE" x="71.12" y="75.184" size="1.27" layer="96"/>
</instance>
</instances>
<busses>
</busses>
<nets>
<net name="GND" class="0">
<segment>
<pinref part="U$1" gate="1" pin="VSS"/>
<pinref part="SUPPLY3" gate="GND" pin="GND"/>
</segment>
<segment>
<pinref part="CON_ICSP" gate="G$1" pin="3"/>
<pinref part="SUPPLY4" gate="GND" pin="GND"/>
</segment>
<segment>
<pinref part="TP_GND" gate="G$1" pin="1"/>
<pinref part="SUPPLY2" gate="GND" pin="GND"/>
</segment>
<segment>
<pinref part="R5" gate="G$1" pin="1"/>
<wire x1="193.04" y1="104.14" x2="195.58" y2="104.14" width="0.1524" layer="91"/>
<pinref part="R6" gate="G$1" pin="1"/>
<pinref part="SUPPLY5" gate="GND" pin="GND"/>
<wire x1="195.58" y1="104.14" x2="198.12" y2="104.14" width="0.1524" layer="91"/>
<junction x="195.58" y="104.14"/>
</segment>
<segment>
<pinref part="SUPPLY1" gate="GND" pin="GND"/>
<pinref part="S1" gate="G$1" pin="P$3"/>
<wire x1="73.66" y1="88.9" x2="73.66" y2="93.98" width="0.1524" layer="91"/>
<pinref part="S1" gate="G$1" pin="P$4"/>
<wire x1="73.66" y1="93.98" x2="76.2" y2="93.98" width="0.1524" layer="91"/>
<junction x="73.66" y="93.98"/>
</segment>
</net>
<net name="+3V3" class="0">
<segment>
<pinref part="U$1" gate="1" pin="VDD"/>
<pinref part="VCC1" gate="G$2" pin="+3V3"/>
</segment>
<segment>
<pinref part="CON_ICSP" gate="G$1" pin="2"/>
<pinref part="VCC2" gate="G$2" pin="+3V3"/>
</segment>
<segment>
<pinref part="R1" gate="G$1" pin="2"/>
<wire x1="71.12" y1="68.58" x2="71.12" y2="71.12" width="0.1524" layer="91"/>
<wire x1="71.12" y1="71.12" x2="73.66" y2="71.12" width="0.1524" layer="91"/>
<pinref part="R2" gate="G$1" pin="2"/>
<wire x1="73.66" y1="71.12" x2="76.2" y2="71.12" width="0.1524" layer="91"/>
<wire x1="76.2" y1="71.12" x2="76.2" y2="68.58" width="0.1524" layer="91"/>
<pinref part="VCC3" gate="G$2" pin="+3V3"/>
<junction x="73.66" y="71.12"/>
</segment>
</net>
<net name="MCLR" class="0">
<segment>
<pinref part="CON_ICSP" gate="G$1" pin="1"/>
<label x="83.82" y="129.794" size="1.27" layer="95"/>
<wire x1="81.28" y1="129.54" x2="96.52" y2="129.54" width="0.1524" layer="91"/>
<wire x1="96.52" y1="129.54" x2="96.52" y2="114.3" width="0.1524" layer="91"/>
<pinref part="U$1" gate="1" pin="RA3/VPP/!MCLR"/>
<wire x1="96.52" y1="114.3" x2="104.14" y2="114.3" width="0.1524" layer="91"/>
</segment>
</net>
<net name="ICSPDAT" class="0">
<segment>
<pinref part="CON_ICSP" gate="G$1" pin="4"/>
<pinref part="U$1" gate="1" pin="RA0/AN0/PGD"/>
<wire x1="81.28" y1="121.92" x2="104.14" y2="121.92" width="0.1524" layer="91"/>
<label x="83.82" y="122.174" size="1.27" layer="95"/>
</segment>
</net>
<net name="ICSPCLK" class="0">
<segment>
<pinref part="CON_ICSP" gate="G$1" pin="5"/>
<wire x1="81.28" y1="119.38" x2="104.14" y2="119.38" width="0.1524" layer="91"/>
<pinref part="U$1" gate="1" pin="RA1/AN1/PGC"/>
<label x="83.82" y="119.634" size="1.27" layer="95"/>
</segment>
</net>
<net name="ENA_5V0" class="0">
<segment>
<pinref part="U$1" gate="1" pin="AN4/RC0"/>
<wire x1="162.56" y1="119.38" x2="193.04" y2="119.38" width="0.1524" layer="91"/>
<pinref part="R5" gate="G$1" pin="2"/>
<wire x1="193.04" y1="119.38" x2="200.66" y2="119.38" width="0.1524" layer="91"/>
<wire x1="193.04" y1="119.38" x2="193.04" y2="114.3" width="0.1524" layer="91"/>
<junction x="193.04" y="119.38"/>
<label x="200.66" y="119.634" size="1.27" layer="95"/>
</segment>
</net>
<net name="ENA_3V3" class="0">
<segment>
<pinref part="U$1" gate="1" pin="SDO2/AN5/RC1"/>
<wire x1="162.56" y1="116.84" x2="198.12" y2="116.84" width="0.1524" layer="91"/>
<wire x1="200.66" y1="116.84" x2="198.12" y2="116.84" width="0.1524" layer="91"/>
<pinref part="R6" gate="G$1" pin="2"/>
<wire x1="198.12" y1="116.84" x2="198.12" y2="114.3" width="0.1524" layer="91"/>
<junction x="198.12" y="116.84"/>
<label x="200.66" y="117.094" size="1.27" layer="95"/>
</segment>
</net>
<net name="WDT_CLR" class="0">
<segment>
<pinref part="U$1" gate="1" pin="RA2/AN2/INT"/>
<wire x1="104.14" y1="116.84" x2="101.6" y2="116.84" width="0.1524" layer="91"/>
<wire x1="101.6" y1="116.84" x2="101.6" y2="139.7" width="0.1524" layer="91"/>
<wire x1="101.6" y1="139.7" x2="106.68" y2="139.7" width="0.1524" layer="91"/>
<label x="106.68" y="139.954" size="1.27" layer="95"/>
</segment>
</net>
<net name="GPIO2/SDA1" class="0">
<segment>
<pinref part="U$1" gate="1" pin="RB4/AN10/SDI1"/>
<wire x1="104.14" y1="104.14" x2="99.06" y2="104.14" width="0.1524" layer="91"/>
<wire x1="99.06" y1="104.14" x2="99.06" y2="101.6" width="0.1524" layer="91"/>
<wire x1="99.06" y1="101.6" x2="93.98" y2="101.6" width="0.1524" layer="91"/>
<label x="83.82" y="101.854" size="1.27" layer="95"/>
</segment>
<segment>
<pinref part="R1" gate="G$1" pin="1"/>
<wire x1="71.12" y1="58.42" x2="71.12" y2="55.88" width="0.1524" layer="91"/>
<wire x1="68.58" y1="55.88" x2="71.12" y2="55.88" width="0.1524" layer="91"/>
<junction x="71.12" y="55.88"/>
<wire x1="71.12" y1="55.88" x2="86.36" y2="55.88" width="0.1524" layer="91"/>
<label x="81.28" y="56.134" size="1.27" layer="95"/>
</segment>
</net>
<net name="GPIO3/SCL1" class="0">
<segment>
<pinref part="U$1" gate="1" pin="RB6/SCK1"/>
<wire x1="104.14" y1="99.06" x2="93.98" y2="99.06" width="0.1524" layer="91"/>
<label x="83.82" y="99.314" size="1.27" layer="95"/>
</segment>
<segment>
<pinref part="R2" gate="G$1" pin="1"/>
<wire x1="76.2" y1="58.42" x2="76.2" y2="53.34" width="0.1524" layer="91"/>
<wire x1="68.58" y1="53.34" x2="76.2" y2="53.34" width="0.1524" layer="91"/>
<junction x="76.2" y="53.34"/>
<wire x1="76.2" y1="53.34" x2="86.36" y2="53.34" width="0.1524" layer="91"/>
<label x="81.28" y="53.594" size="1.27" layer="95"/>
</segment>
</net>
<net name="RX" class="0">
<segment>
<pinref part="U$1" gate="1" pin="RB5/AN11/SDI2/RX"/>
<wire x1="104.14" y1="101.6" x2="101.6" y2="101.6" width="0.1524" layer="91"/>
<wire x1="101.6" y1="101.6" x2="101.6" y2="93.98" width="0.1524" layer="91"/>
<wire x1="101.6" y1="93.98" x2="93.98" y2="93.98" width="0.1524" layer="91"/>
<pinref part="TP_RX" gate="G$1" pin="1"/>
<label x="96.52" y="94.234" size="1.27" layer="95"/>
</segment>
</net>
<net name="TX" class="0">
<segment>
<pinref part="U$1" gate="1" pin="RB7/SCK2/TX"/>
<wire x1="104.14" y1="96.52" x2="104.14" y2="91.44" width="0.1524" layer="91"/>
<wire x1="104.14" y1="91.44" x2="93.98" y2="91.44" width="0.1524" layer="91"/>
<pinref part="TP_TX" gate="G$1" pin="1"/>
<label x="96.52" y="91.694" size="1.27" layer="95"/>
</segment>
</net>
<net name="FAN0_PWM" class="0">
<segment>
<pinref part="U$1" gate="1" pin="AN8/RC6"/>
<wire x1="162.56" y1="104.14" x2="170.18" y2="104.14" width="0.1524" layer="91"/>
<label x="170.18" y="104.394" size="1.27" layer="95"/>
</segment>
</net>
<net name="FAN0_SENSE" class="0">
<segment>
<pinref part="U$1" gate="1" pin="RX*/RC5"/>
<wire x1="162.56" y1="106.68" x2="170.18" y2="106.68" width="0.1524" layer="91"/>
<label x="170.18" y="106.934" size="1.27" layer="95"/>
</segment>
</net>
<net name="RUN_USB/WDT_RST" class="0">
<segment>
<pinref part="U$1" gate="1" pin="SDO1/AN9/RC7"/>
<wire x1="162.56" y1="101.6" x2="170.18" y2="101.6" width="0.1524" layer="91"/>
<label x="170.18" y="101.854" size="1.27" layer="95"/>
</segment>
</net>
<net name="DIP0" class="0">
<segment>
<pinref part="U$1" gate="1" pin="RA4/OSC2/CLKOUT"/>
<label x="83.82" y="112.014" size="1.27" layer="95"/>
<wire x1="73.66" y1="111.76" x2="104.14" y2="111.76" width="0.1524" layer="91"/>
<pinref part="S1" gate="G$1" pin="P$2"/>
<wire x1="73.66" y1="111.76" x2="73.66" y2="109.22" width="0.1524" layer="91"/>
</segment>
</net>
<net name="DIP1" class="0">
<segment>
<pinref part="U$1" gate="1" pin="RA5/OSC1/CLKIN/SDO2*"/>
<label x="83.82" y="109.474" size="1.27" layer="95"/>
<wire x1="104.14" y1="109.22" x2="76.2" y2="109.22" width="0.1524" layer="91"/>
<pinref part="S1" gate="G$1" pin="P$1"/>
</segment>
</net>
<net name="TEMP1_ONEWIRE" class="0">
<segment>
<pinref part="U$1" gate="1" pin="TX*/RC4"/>
<wire x1="162.56" y1="109.22" x2="170.18" y2="109.22" width="0.1524" layer="91"/>
<label x="170.18" y="109.474" size="1.27" layer="95"/>
</segment>
</net>
<net name="TEMP0_ONEWIRE" class="0">
<segment>
<pinref part="U$1" gate="1" pin="AN7/RC3"/>
<wire x1="162.56" y1="111.76" x2="170.18" y2="111.76" width="0.1524" layer="91"/>
<label x="170.18" y="112.014" size="1.27" layer="95"/>
</segment>
</net>
</nets>
</sheet>
</sheets>
</schematic>
</drawing>
<compatibility>
<note version="6.3" minversion="6.2.2" severity="warning">
Since Version 6.2.2 text objects can contain more than one line,
which will not be processed correctly with this version.
</note>
<note version="8.2" severity="warning">
Since Version 8.2, EAGLE supports online libraries. The ids
of those online libraries will not be understood (or retained)
with this version.
</note>
<note version="8.3" severity="warning">
Since Version 8.3, EAGLE supports URNs for individual library
assets (packages, symbols, and devices). The URNs of those assets
will not be understood (or retained) with this version.
</note>
</compatibility>
</eagle>
